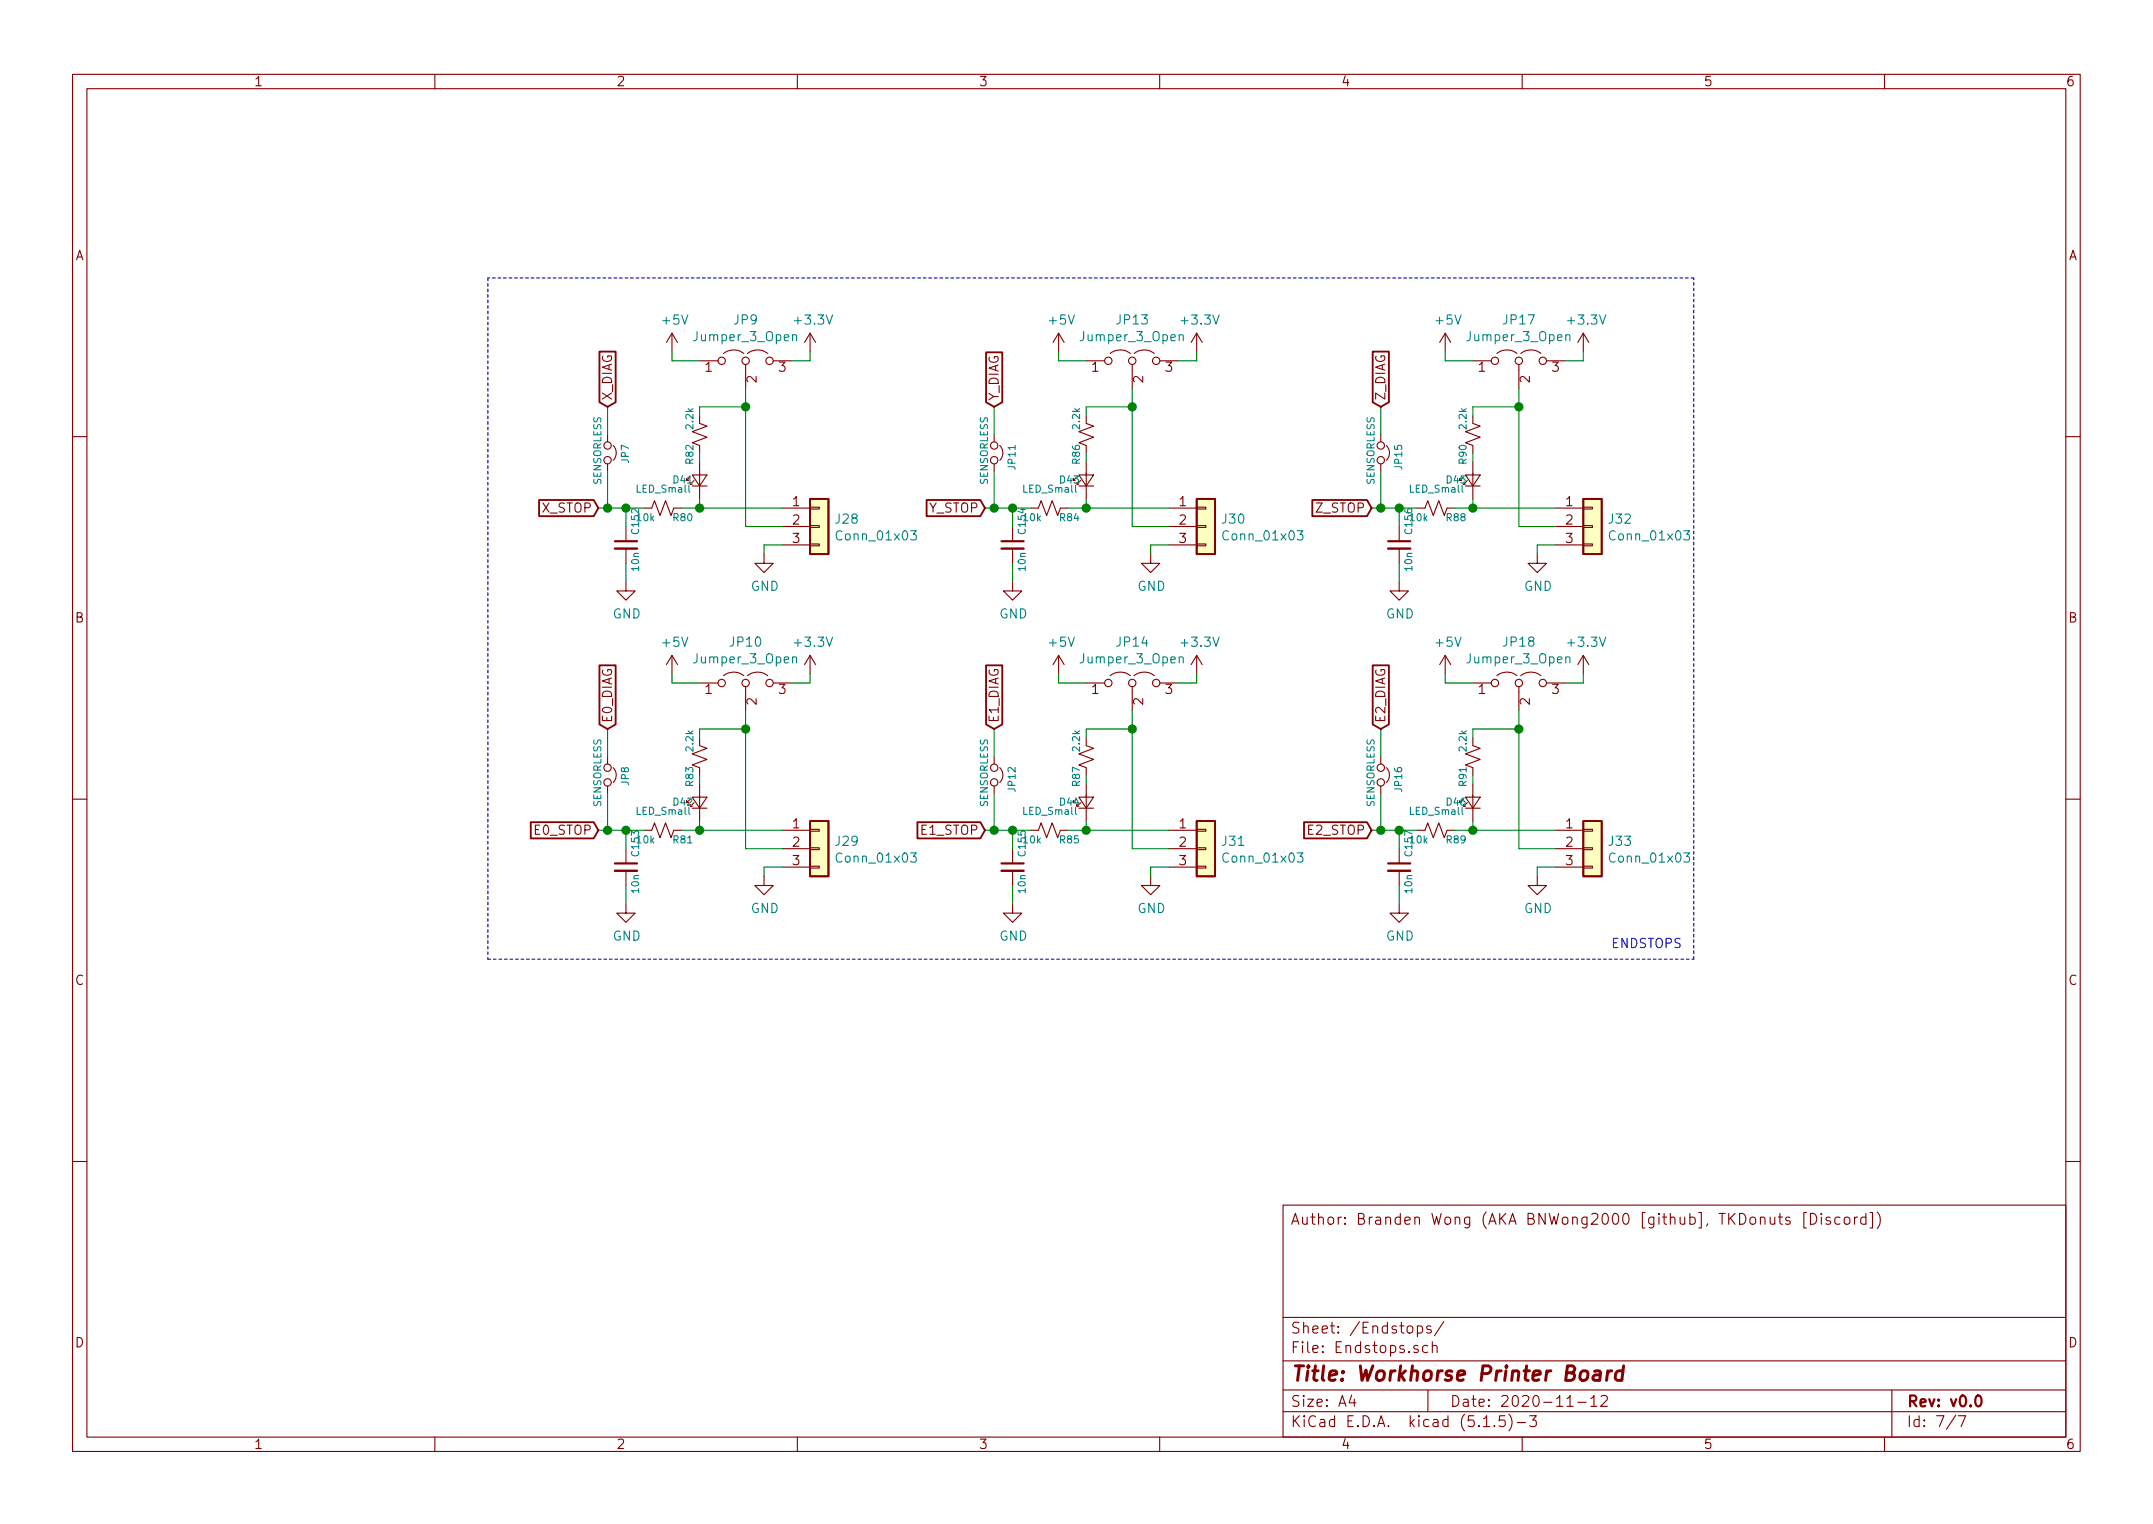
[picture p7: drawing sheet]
EESchema Schematic File Version 4
EELAYER 30 0
EELAYER END
$Descr A4 11693 8268
encoding utf-8
Sheet 7 7
Title "Workhorse Printer Board"
Date "2020-11-12"
Rev "v0.0"
Comp ""
Comment1 ""
Comment2 ""
Comment3 ""
Comment4 "Author: Branden Wong (AKA BNWong2000 [github], TKDonuts [Discord])"
$EndDescr
$Comp
L power:GND #PWR0159
U 1 1
P 4150 3000
F 0 "#PWR0159" H 4150 2750 50  0001 C CNN
F 1 "GND" H 4155 2827 50  0000 C CNN
F 2 "" H 4150 3000 50  0001 C CNN
F 3 "" H 4150 3000 50  0001 C CNN
	1    4150 3000
	1    0    0    -1  
$EndComp
$Comp
L power:+5V #PWR0157
U 1 1
P 3650 1900
F 0 "#PWR0157" H 3650 1750 50  0001 C CNN
F 1 "+5V" H 3665 2073 50  0000 C CNN
F 2 "" H 3650 1900 50  0001 C CNN
F 3 "" H 3650 1900 50  0001 C CNN
	1    3650 1900
	1    0    0    -1  
$EndComp
$Comp
L power:+3.3V #PWR0161
U 1 1
P 4400 1900
F 0 "#PWR0161" H 4400 1750 50  0001 C CNN
F 1 "+3.3V" H 4415 2073 50  0000 C CNN
F 2 "" H 4400 1900 50  0001 C CNN
F 3 "" H 4400 1900 50  0001 C CNN
	1    4400 1900
	1    0    0    -1  
$EndComp
$Comp
L Device:R_Small_US R80
U 1 1
P 3600 2750
F 0 "R80" V 3650 2800 39  0000 L CNN
F 1 "10k" V 3650 2600 39  0000 L CNN
F 2 "Resistor_SMD:R_0603_1608Metric_Pad1.05x0.95mm_HandSolder" H 3600 2750 50  0001 C CNN
F 3 "~" H 3600 2750 50  0001 C CNN
	1    3600 2750
	0    1    1    0   
$EndComp
$Comp
L Device:C_Small C152
U 1 1
P 3400 2950
F 0 "C152" V 3450 3000 39  0000 L CNN
F 1 "10n" V 3450 2800 39  0000 L CNN
F 2 "Capacitor_SMD:C_0603_1608Metric_Pad1.05x0.95mm_HandSolder" H 3400 2950 50  0001 C CNN
F 3 "~" H 3400 2950 50  0001 C CNN
	1    3400 2950
	1    0    0    -1  
$EndComp
$Comp
L Jumper:Jumper_3_Open JP9
U 1 1
P 4050 1950
F 0 "JP9" H 4050 2174 50  0000 C CNN
F 1 "Jumper_3_Open" H 4050 2083 50  0000 C CNN
F 2 "Connector_PinHeader_2.54mm:PinHeader_1x03_P2.54mm_Vertical" H 4050 1950 50  0001 C CNN
F 3 "~" H 4050 1950 50  0001 C CNN
	1    4050 1950
	1    0    0    -1  
$EndComp
$Comp
L Connector_Generic:Conn_01x03 J28
U 1 1
P 4450 2850
F 0 "J28" H 4530 2892 50  0000 L CNN
F 1 "Conn_01x03" H 4530 2801 50  0000 L CNN
F 2 "Connector_Molex:Molex_KK-254_AE-6410-03A_1x03_P2.54mm_Vertical" H 4450 2850 50  0001 C CNN
F 3 "~" H 4450 2850 50  0001 C CNN
	1    4450 2850
	1    0    0    -1  
$EndComp
Wire Wire Line
	3650 1900 3650 1950
Wire Wire Line
	3650 1950 3800 1950
Wire Wire Line
	4300 1950 4400 1950
Wire Wire Line
	4400 1950 4400 1900
Wire Wire Line
	4150 3000 4150 2950
Wire Wire Line
	4150 2950 4250 2950
Wire Wire Line
	3400 2850 3400 2750
Wire Wire Line
	3400 2750 3500 2750
$Comp
L Device:LED_Small D41
U 1 1
P 3800 2600
F 0 "D41" V 3800 2750 39  0000 R CNN
F 1 "LED_Small" V 3750 2950 39  0000 R CNN
F 2 "Diode_SMD:D_0603_1608Metric_Pad1.05x0.95mm_HandSolder" V 3800 2600 50  0001 C CNN
F 3 "~" V 3800 2600 50  0001 C CNN
	1    3800 2600
	0    -1   -1   0   
$EndComp
$Comp
L Device:R_Small_US R82
U 1 1
P 3800 2350
F 0 "R82" V 3850 2400 39  0000 L CNN
F 1 "2.2k" V 3850 2200 39  0000 L CNN
F 2 "Resistor_SMD:R_0603_1608Metric_Pad1.05x0.95mm_HandSolder" H 3800 2350 50  0001 C CNN
F 3 "~" H 3800 2350 50  0001 C CNN
	1    3800 2350
	-1   0    0    1   
$EndComp
Wire Wire Line
	3800 2450 3800 2500
Wire Wire Line
	3700 2750 3800 2750
Wire Wire Line
	3800 2750 3800 2700
Wire Wire Line
	3800 2250 3800 2200
Wire Wire Line
	3800 2200 4050 2200
Wire Wire Line
	4050 2200 4050 2100
Wire Wire Line
	4250 2850 4050 2850
Wire Wire Line
	4050 2850 4050 2200
Connection ~ 4050 2200
Wire Wire Line
	4250 2750 3800 2750
Connection ~ 3800 2750
$Comp
L power:GND #PWR0155
U 1 1
P 3400 3150
F 0 "#PWR0155" H 3400 2900 50  0001 C CNN
F 1 "GND" H 3405 2977 50  0000 C CNN
F 2 "" H 3400 3150 50  0001 C CNN
F 3 "" H 3400 3150 50  0001 C CNN
	1    3400 3150
	1    0    0    -1  
$EndComp
Wire Wire Line
	3400 3150 3400 3050
Text GLabel 3250 2750 0    50   Input ~ 0
X_STOP
Wire Wire Line
	3250 2750 3300 2750
Connection ~ 3400 2750
$Comp
L Device:Jumper_NC_Small JP7
U 1 1
P 3300 2450
F 0 "JP7" H 3250 2550 39  0000 L CNN
F 1 "SENSORLESS" H 3100 2400 39  0000 L CNN
F 2 "Connector_PinHeader_2.54mm:PinHeader_1x02_P2.54mm_Vertical" H 3300 2450 50  0001 C CNN
F 3 "~" H 3300 2450 50  0001 C CNN
	1    3300 2450
	0    1    1    0   
$EndComp
Wire Wire Line
	3300 2550 3300 2750
Connection ~ 3300 2750
Wire Wire Line
	3300 2750 3400 2750
Text GLabel 3300 2200 1    50   Input ~ 0
X_DIAG
Wire Wire Line
	3300 2200 3300 2350
$Comp
L power:GND #PWR0167
U 1 1
P 6250 3000
F 0 "#PWR0167" H 6250 2750 50  0001 C CNN
F 1 "GND" H 6255 2827 50  0000 C CNN
F 2 "" H 6250 3000 50  0001 C CNN
F 3 "" H 6250 3000 50  0001 C CNN
	1    6250 3000
	1    0    0    -1  
$EndComp
$Comp
L power:+5V #PWR0165
U 1 1
P 5750 1900
F 0 "#PWR0165" H 5750 1750 50  0001 C CNN
F 1 "+5V" H 5765 2073 50  0000 C CNN
F 2 "" H 5750 1900 50  0001 C CNN
F 3 "" H 5750 1900 50  0001 C CNN
	1    5750 1900
	1    0    0    -1  
$EndComp
$Comp
L power:+3.3V #PWR0169
U 1 1
P 6500 1900
F 0 "#PWR0169" H 6500 1750 50  0001 C CNN
F 1 "+3.3V" H 6515 2073 50  0000 C CNN
F 2 "" H 6500 1900 50  0001 C CNN
F 3 "" H 6500 1900 50  0001 C CNN
	1    6500 1900
	1    0    0    -1  
$EndComp
$Comp
L Device:R_Small_US R84
U 1 1
P 5700 2750
F 0 "R84" V 5750 2800 39  0000 L CNN
F 1 "10k" V 5750 2600 39  0000 L CNN
F 2 "Resistor_SMD:R_0603_1608Metric_Pad1.05x0.95mm_HandSolder" H 5700 2750 50  0001 C CNN
F 3 "~" H 5700 2750 50  0001 C CNN
	1    5700 2750
	0    1    1    0   
$EndComp
$Comp
L Device:C_Small C154
U 1 1
P 5500 2950
F 0 "C154" V 5550 3000 39  0000 L CNN
F 1 "10n" V 5550 2800 39  0000 L CNN
F 2 "Capacitor_SMD:C_0603_1608Metric_Pad1.05x0.95mm_HandSolder" H 5500 2950 50  0001 C CNN
F 3 "~" H 5500 2950 50  0001 C CNN
	1    5500 2950
	1    0    0    -1  
$EndComp
$Comp
L Jumper:Jumper_3_Open JP13
U 1 1
P 6150 1950
F 0 "JP13" H 6150 2174 50  0000 C CNN
F 1 "Jumper_3_Open" H 6150 2083 50  0000 C CNN
F 2 "Connector_PinHeader_2.54mm:PinHeader_1x03_P2.54mm_Vertical" H 6150 1950 50  0001 C CNN
F 3 "~" H 6150 1950 50  0001 C CNN
	1    6150 1950
	1    0    0    -1  
$EndComp
$Comp
L Connector_Generic:Conn_01x03 J30
U 1 1
P 6550 2850
F 0 "J30" H 6630 2892 50  0000 L CNN
F 1 "Conn_01x03" H 6630 2801 50  0000 L CNN
F 2 "Connector_Molex:Molex_KK-254_AE-6410-03A_1x03_P2.54mm_Vertical" H 6550 2850 50  0001 C CNN
F 3 "~" H 6550 2850 50  0001 C CNN
	1    6550 2850
	1    0    0    -1  
$EndComp
Wire Wire Line
	5750 1900 5750 1950
Wire Wire Line
	5750 1950 5900 1950
Wire Wire Line
	6400 1950 6500 1950
Wire Wire Line
	6500 1950 6500 1900
Wire Wire Line
	6250 3000 6250 2950
Wire Wire Line
	6250 2950 6350 2950
Wire Wire Line
	5500 2850 5500 2750
Wire Wire Line
	5500 2750 5600 2750
$Comp
L Device:LED_Small D43
U 1 1
P 5900 2600
F 0 "D43" V 5900 2750 39  0000 R CNN
F 1 "LED_Small" V 5850 2950 39  0000 R CNN
F 2 "Diode_SMD:D_0603_1608Metric_Pad1.05x0.95mm_HandSolder" V 5900 2600 50  0001 C CNN
F 3 "~" V 5900 2600 50  0001 C CNN
	1    5900 2600
	0    -1   -1   0   
$EndComp
$Comp
L Device:R_Small_US R86
U 1 1
P 5900 2350
F 0 "R86" V 5950 2400 39  0000 L CNN
F 1 "2.2k" V 5950 2200 39  0000 L CNN
F 2 "Resistor_SMD:R_0603_1608Metric_Pad1.05x0.95mm_HandSolder" H 5900 2350 50  0001 C CNN
F 3 "~" H 5900 2350 50  0001 C CNN
	1    5900 2350
	-1   0    0    1   
$EndComp
Wire Wire Line
	5900 2450 5900 2500
Wire Wire Line
	5800 2750 5900 2750
Wire Wire Line
	5900 2750 5900 2700
Wire Wire Line
	5900 2250 5900 2200
Wire Wire Line
	5900 2200 6150 2200
Wire Wire Line
	6150 2200 6150 2100
Wire Wire Line
	6350 2850 6150 2850
Wire Wire Line
	6150 2850 6150 2200
Connection ~ 6150 2200
Wire Wire Line
	6350 2750 5900 2750
Connection ~ 5900 2750
$Comp
L power:GND #PWR0163
U 1 1
P 5500 3150
F 0 "#PWR0163" H 5500 2900 50  0001 C CNN
F 1 "GND" H 5505 2977 50  0000 C CNN
F 2 "" H 5500 3150 50  0001 C CNN
F 3 "" H 5500 3150 50  0001 C CNN
	1    5500 3150
	1    0    0    -1  
$EndComp
Wire Wire Line
	5500 3150 5500 3050
Text GLabel 5350 2750 0    50   Input ~ 0
Y_STOP
Wire Wire Line
	5350 2750 5400 2750
Connection ~ 5500 2750
$Comp
L Device:Jumper_NC_Small JP11
U 1 1
P 5400 2450
F 0 "JP11" H 5350 2550 39  0000 L CNN
F 1 "SENSORLESS" H 5200 2400 39  0000 L CNN
F 2 "Connector_PinHeader_2.54mm:PinHeader_1x02_P2.54mm_Vertical" H 5400 2450 50  0001 C CNN
F 3 "~" H 5400 2450 50  0001 C CNN
	1    5400 2450
	0    1    1    0   
$EndComp
Wire Wire Line
	5400 2550 5400 2750
Connection ~ 5400 2750
Wire Wire Line
	5400 2750 5500 2750
Text GLabel 5400 2200 1    50   Input ~ 0
Y_DIAG
Wire Wire Line
	5400 2200 5400 2350
$Comp
L power:GND #PWR0175
U 1 1
P 8350 3000
F 0 "#PWR0175" H 8350 2750 50  0001 C CNN
F 1 "GND" H 8355 2827 50  0000 C CNN
F 2 "" H 8350 3000 50  0001 C CNN
F 3 "" H 8350 3000 50  0001 C CNN
	1    8350 3000
	1    0    0    -1  
$EndComp
$Comp
L power:+5V #PWR0173
U 1 1
P 7850 1900
F 0 "#PWR0173" H 7850 1750 50  0001 C CNN
F 1 "+5V" H 7865 2073 50  0000 C CNN
F 2 "" H 7850 1900 50  0001 C CNN
F 3 "" H 7850 1900 50  0001 C CNN
	1    7850 1900
	1    0    0    -1  
$EndComp
$Comp
L power:+3.3V #PWR0177
U 1 1
P 8600 1900
F 0 "#PWR0177" H 8600 1750 50  0001 C CNN
F 1 "+3.3V" H 8615 2073 50  0000 C CNN
F 2 "" H 8600 1900 50  0001 C CNN
F 3 "" H 8600 1900 50  0001 C CNN
	1    8600 1900
	1    0    0    -1  
$EndComp
$Comp
L Device:R_Small_US R88
U 1 1
P 7800 2750
F 0 "R88" V 7850 2800 39  0000 L CNN
F 1 "10k" V 7850 2600 39  0000 L CNN
F 2 "Resistor_SMD:R_0603_1608Metric_Pad1.05x0.95mm_HandSolder" H 7800 2750 50  0001 C CNN
F 3 "~" H 7800 2750 50  0001 C CNN
	1    7800 2750
	0    1    1    0   
$EndComp
$Comp
L Device:C_Small C156
U 1 1
P 7600 2950
F 0 "C156" V 7650 3000 39  0000 L CNN
F 1 "10n" V 7650 2800 39  0000 L CNN
F 2 "Capacitor_SMD:C_0603_1608Metric_Pad1.05x0.95mm_HandSolder" H 7600 2950 50  0001 C CNN
F 3 "~" H 7600 2950 50  0001 C CNN
	1    7600 2950
	1    0    0    -1  
$EndComp
$Comp
L Jumper:Jumper_3_Open JP17
U 1 1
P 8250 1950
F 0 "JP17" H 8250 2174 50  0000 C CNN
F 1 "Jumper_3_Open" H 8250 2083 50  0000 C CNN
F 2 "Connector_PinHeader_2.54mm:PinHeader_1x03_P2.54mm_Vertical" H 8250 1950 50  0001 C CNN
F 3 "~" H 8250 1950 50  0001 C CNN
	1    8250 1950
	1    0    0    -1  
$EndComp
$Comp
L Connector_Generic:Conn_01x03 J32
U 1 1
P 8650 2850
F 0 "J32" H 8730 2892 50  0000 L CNN
F 1 "Conn_01x03" H 8730 2801 50  0000 L CNN
F 2 "Connector_Molex:Molex_KK-254_AE-6410-03A_1x03_P2.54mm_Vertical" H 8650 2850 50  0001 C CNN
F 3 "~" H 8650 2850 50  0001 C CNN
	1    8650 2850
	1    0    0    -1  
$EndComp
Wire Wire Line
	7850 1900 7850 1950
Wire Wire Line
	7850 1950 8000 1950
Wire Wire Line
	8500 1950 8600 1950
Wire Wire Line
	8600 1950 8600 1900
Wire Wire Line
	8350 3000 8350 2950
Wire Wire Line
	8350 2950 8450 2950
Wire Wire Line
	7600 2850 7600 2750
Wire Wire Line
	7600 2750 7700 2750
$Comp
L Device:LED_Small D45
U 1 1
P 8000 2600
F 0 "D45" V 8000 2750 39  0000 R CNN
F 1 "LED_Small" V 7950 2950 39  0000 R CNN
F 2 "Diode_SMD:D_0603_1608Metric_Pad1.05x0.95mm_HandSolder" V 8000 2600 50  0001 C CNN
F 3 "~" V 8000 2600 50  0001 C CNN
	1    8000 2600
	0    -1   -1   0   
$EndComp
$Comp
L Device:R_Small_US R90
U 1 1
P 8000 2350
F 0 "R90" V 8050 2400 39  0000 L CNN
F 1 "2.2k" V 8050 2200 39  0000 L CNN
F 2 "Resistor_SMD:R_0603_1608Metric_Pad1.05x0.95mm_HandSolder" H 8000 2350 50  0001 C CNN
F 3 "~" H 8000 2350 50  0001 C CNN
	1    8000 2350
	-1   0    0    1   
$EndComp
Wire Wire Line
	8000 2450 8000 2500
Wire Wire Line
	7900 2750 8000 2750
Wire Wire Line
	8000 2750 8000 2700
Wire Wire Line
	8000 2250 8000 2200
Wire Wire Line
	8000 2200 8250 2200
Wire Wire Line
	8250 2200 8250 2100
Wire Wire Line
	8450 2850 8250 2850
Wire Wire Line
	8250 2850 8250 2200
Connection ~ 8250 2200
Wire Wire Line
	8450 2750 8000 2750
Connection ~ 8000 2750
$Comp
L power:GND #PWR0171
U 1 1
P 7600 3150
F 0 "#PWR0171" H 7600 2900 50  0001 C CNN
F 1 "GND" H 7605 2977 50  0000 C CNN
F 2 "" H 7600 3150 50  0001 C CNN
F 3 "" H 7600 3150 50  0001 C CNN
	1    7600 3150
	1    0    0    -1  
$EndComp
Wire Wire Line
	7600 3150 7600 3050
Text GLabel 7450 2750 0    50   Input ~ 0
Z_STOP
Wire Wire Line
	7450 2750 7500 2750
Connection ~ 7600 2750
$Comp
L Device:Jumper_NC_Small JP15
U 1 1
P 7500 2450
F 0 "JP15" H 7450 2550 39  0000 L CNN
F 1 "SENSORLESS" H 7300 2400 39  0000 L CNN
F 2 "Connector_PinHeader_2.54mm:PinHeader_1x02_P2.54mm_Vertical" H 7500 2450 50  0001 C CNN
F 3 "~" H 7500 2450 50  0001 C CNN
	1    7500 2450
	0    1    1    0   
$EndComp
Wire Wire Line
	7500 2550 7500 2750
Connection ~ 7500 2750
Wire Wire Line
	7500 2750 7600 2750
Text GLabel 7500 2200 1    50   Input ~ 0
Z_DIAG
Wire Wire Line
	7500 2200 7500 2350
$Comp
L power:GND #PWR0160
U 1 1
P 4150 4750
F 0 "#PWR0160" H 4150 4500 50  0001 C CNN
F 1 "GND" H 4155 4577 50  0000 C CNN
F 2 "" H 4150 4750 50  0001 C CNN
F 3 "" H 4150 4750 50  0001 C CNN
	1    4150 4750
	1    0    0    -1  
$EndComp
$Comp
L power:+5V #PWR0158
U 1 1
P 3650 3650
F 0 "#PWR0158" H 3650 3500 50  0001 C CNN
F 1 "+5V" H 3665 3823 50  0000 C CNN
F 2 "" H 3650 3650 50  0001 C CNN
F 3 "" H 3650 3650 50  0001 C CNN
	1    3650 3650
	1    0    0    -1  
$EndComp
$Comp
L power:+3.3V #PWR0162
U 1 1
P 4400 3650
F 0 "#PWR0162" H 4400 3500 50  0001 C CNN
F 1 "+3.3V" H 4415 3823 50  0000 C CNN
F 2 "" H 4400 3650 50  0001 C CNN
F 3 "" H 4400 3650 50  0001 C CNN
	1    4400 3650
	1    0    0    -1  
$EndComp
$Comp
L Device:R_Small_US R81
U 1 1
P 3600 4500
F 0 "R81" V 3650 4550 39  0000 L CNN
F 1 "10k" V 3650 4350 39  0000 L CNN
F 2 "Resistor_SMD:R_0603_1608Metric_Pad1.05x0.95mm_HandSolder" H 3600 4500 50  0001 C CNN
F 3 "~" H 3600 4500 50  0001 C CNN
	1    3600 4500
	0    1    1    0   
$EndComp
$Comp
L Device:C_Small C153
U 1 1
P 3400 4700
F 0 "C153" V 3450 4750 39  0000 L CNN
F 1 "10n" V 3450 4550 39  0000 L CNN
F 2 "Capacitor_SMD:C_0603_1608Metric_Pad1.05x0.95mm_HandSolder" H 3400 4700 50  0001 C CNN
F 3 "~" H 3400 4700 50  0001 C CNN
	1    3400 4700
	1    0    0    -1  
$EndComp
$Comp
L Jumper:Jumper_3_Open JP10
U 1 1
P 4050 3700
F 0 "JP10" H 4050 3924 50  0000 C CNN
F 1 "Jumper_3_Open" H 4050 3833 50  0000 C CNN
F 2 "Connector_PinHeader_2.54mm:PinHeader_1x03_P2.54mm_Vertical" H 4050 3700 50  0001 C CNN
F 3 "~" H 4050 3700 50  0001 C CNN
	1    4050 3700
	1    0    0    -1  
$EndComp
$Comp
L Connector_Generic:Conn_01x03 J29
U 1 1
P 4450 4600
F 0 "J29" H 4530 4642 50  0000 L CNN
F 1 "Conn_01x03" H 4530 4551 50  0000 L CNN
F 2 "Connector_Molex:Molex_KK-254_AE-6410-03A_1x03_P2.54mm_Vertical" H 4450 4600 50  0001 C CNN
F 3 "~" H 4450 4600 50  0001 C CNN
	1    4450 4600
	1    0    0    -1  
$EndComp
Wire Wire Line
	3650 3650 3650 3700
Wire Wire Line
	3650 3700 3800 3700
Wire Wire Line
	4300 3700 4400 3700
Wire Wire Line
	4400 3700 4400 3650
Wire Wire Line
	4150 4750 4150 4700
Wire Wire Line
	4150 4700 4250 4700
Wire Wire Line
	3400 4600 3400 4500
Wire Wire Line
	3400 4500 3500 4500
$Comp
L Device:LED_Small D42
U 1 1
P 3800 4350
F 0 "D42" V 3800 4500 39  0000 R CNN
F 1 "LED_Small" V 3750 4700 39  0000 R CNN
F 2 "Diode_SMD:D_0603_1608Metric_Pad1.05x0.95mm_HandSolder" V 3800 4350 50  0001 C CNN
F 3 "~" V 3800 4350 50  0001 C CNN
	1    3800 4350
	0    -1   -1   0   
$EndComp
$Comp
L Device:R_Small_US R83
U 1 1
P 3800 4100
F 0 "R83" V 3850 4150 39  0000 L CNN
F 1 "2.2k" V 3850 3950 39  0000 L CNN
F 2 "Resistor_SMD:R_0603_1608Metric_Pad1.05x0.95mm_HandSolder" H 3800 4100 50  0001 C CNN
F 3 "~" H 3800 4100 50  0001 C CNN
	1    3800 4100
	-1   0    0    1   
$EndComp
Wire Wire Line
	3800 4200 3800 4250
Wire Wire Line
	3700 4500 3800 4500
Wire Wire Line
	3800 4500 3800 4450
Wire Wire Line
	3800 4000 3800 3950
Wire Wire Line
	3800 3950 4050 3950
Wire Wire Line
	4050 3950 4050 3850
Wire Wire Line
	4250 4600 4050 4600
Wire Wire Line
	4050 4600 4050 3950
Connection ~ 4050 3950
Wire Wire Line
	4250 4500 3800 4500
Connection ~ 3800 4500
$Comp
L power:GND #PWR0156
U 1 1
P 3400 4900
F 0 "#PWR0156" H 3400 4650 50  0001 C CNN
F 1 "GND" H 3405 4727 50  0000 C CNN
F 2 "" H 3400 4900 50  0001 C CNN
F 3 "" H 3400 4900 50  0001 C CNN
	1    3400 4900
	1    0    0    -1  
$EndComp
Wire Wire Line
	3400 4900 3400 4800
Text GLabel 3250 4500 0    50   Input ~ 0
E0_STOP
Wire Wire Line
	3250 4500 3300 4500
Connection ~ 3400 4500
$Comp
L Device:Jumper_NC_Small JP8
U 1 1
P 3300 4200
F 0 "JP8" H 3250 4300 39  0000 L CNN
F 1 "SENSORLESS" H 3100 4150 39  0000 L CNN
F 2 "Connector_PinHeader_2.54mm:PinHeader_1x02_P2.54mm_Vertical" H 3300 4200 50  0001 C CNN
F 3 "~" H 3300 4200 50  0001 C CNN
	1    3300 4200
	0    1    1    0   
$EndComp
Wire Wire Line
	3300 4300 3300 4500
Connection ~ 3300 4500
Wire Wire Line
	3300 4500 3400 4500
Text GLabel 3300 3950 1    50   Input ~ 0
E0_DIAG
Wire Wire Line
	3300 3950 3300 4100
$Comp
L power:GND #PWR0168
U 1 1
P 6250 4750
F 0 "#PWR0168" H 6250 4500 50  0001 C CNN
F 1 "GND" H 6255 4577 50  0000 C CNN
F 2 "" H 6250 4750 50  0001 C CNN
F 3 "" H 6250 4750 50  0001 C CNN
	1    6250 4750
	1    0    0    -1  
$EndComp
$Comp
L power:+5V #PWR0166
U 1 1
P 5750 3650
F 0 "#PWR0166" H 5750 3500 50  0001 C CNN
F 1 "+5V" H 5765 3823 50  0000 C CNN
F 2 "" H 5750 3650 50  0001 C CNN
F 3 "" H 5750 3650 50  0001 C CNN
	1    5750 3650
	1    0    0    -1  
$EndComp
$Comp
L power:+3.3V #PWR0170
U 1 1
P 6500 3650
F 0 "#PWR0170" H 6500 3500 50  0001 C CNN
F 1 "+3.3V" H 6515 3823 50  0000 C CNN
F 2 "" H 6500 3650 50  0001 C CNN
F 3 "" H 6500 3650 50  0001 C CNN
	1    6500 3650
	1    0    0    -1  
$EndComp
$Comp
L Device:R_Small_US R85
U 1 1
P 5700 4500
F 0 "R85" V 5750 4550 39  0000 L CNN
F 1 "10k" V 5750 4350 39  0000 L CNN
F 2 "Resistor_SMD:R_0603_1608Metric_Pad1.05x0.95mm_HandSolder" H 5700 4500 50  0001 C CNN
F 3 "~" H 5700 4500 50  0001 C CNN
	1    5700 4500
	0    1    1    0   
$EndComp
$Comp
L Device:C_Small C155
U 1 1
P 5500 4700
F 0 "C155" V 5550 4750 39  0000 L CNN
F 1 "10n" V 5550 4550 39  0000 L CNN
F 2 "Capacitor_SMD:C_0603_1608Metric_Pad1.05x0.95mm_HandSolder" H 5500 4700 50  0001 C CNN
F 3 "~" H 5500 4700 50  0001 C CNN
	1    5500 4700
	1    0    0    -1  
$EndComp
$Comp
L Jumper:Jumper_3_Open JP14
U 1 1
P 6150 3700
F 0 "JP14" H 6150 3924 50  0000 C CNN
F 1 "Jumper_3_Open" H 6150 3833 50  0000 C CNN
F 2 "Connector_PinHeader_2.54mm:PinHeader_1x03_P2.54mm_Vertical" H 6150 3700 50  0001 C CNN
F 3 "~" H 6150 3700 50  0001 C CNN
	1    6150 3700
	1    0    0    -1  
$EndComp
$Comp
L Connector_Generic:Conn_01x03 J31
U 1 1
P 6550 4600
F 0 "J31" H 6630 4642 50  0000 L CNN
F 1 "Conn_01x03" H 6630 4551 50  0000 L CNN
F 2 "Connector_Molex:Molex_KK-254_AE-6410-03A_1x03_P2.54mm_Vertical" H 6550 4600 50  0001 C CNN
F 3 "~" H 6550 4600 50  0001 C CNN
	1    6550 4600
	1    0    0    -1  
$EndComp
Wire Wire Line
	5750 3650 5750 3700
Wire Wire Line
	5750 3700 5900 3700
Wire Wire Line
	6400 3700 6500 3700
Wire Wire Line
	6500 3700 6500 3650
Wire Wire Line
	6250 4750 6250 4700
Wire Wire Line
	6250 4700 6350 4700
Wire Wire Line
	5500 4600 5500 4500
Wire Wire Line
	5500 4500 5600 4500
$Comp
L Device:LED_Small D44
U 1 1
P 5900 4350
F 0 "D44" V 5900 4500 39  0000 R CNN
F 1 "LED_Small" V 5850 4700 39  0000 R CNN
F 2 "Diode_SMD:D_0603_1608Metric_Pad1.05x0.95mm_HandSolder" V 5900 4350 50  0001 C CNN
F 3 "~" V 5900 4350 50  0001 C CNN
	1    5900 4350
	0    -1   -1   0   
$EndComp
$Comp
L Device:R_Small_US R87
U 1 1
P 5900 4100
F 0 "R87" V 5950 4150 39  0000 L CNN
F 1 "2.2k" V 5950 3950 39  0000 L CNN
F 2 "Resistor_SMD:R_0603_1608Metric_Pad1.05x0.95mm_HandSolder" H 5900 4100 50  0001 C CNN
F 3 "~" H 5900 4100 50  0001 C CNN
	1    5900 4100
	-1   0    0    1   
$EndComp
Wire Wire Line
	5900 4200 5900 4250
Wire Wire Line
	5800 4500 5900 4500
Wire Wire Line
	5900 4500 5900 4450
Wire Wire Line
	5900 4000 5900 3950
Wire Wire Line
	5900 3950 6150 3950
Wire Wire Line
	6150 3950 6150 3850
Wire Wire Line
	6350 4600 6150 4600
Wire Wire Line
	6150 4600 6150 3950
Connection ~ 6150 3950
Wire Wire Line
	6350 4500 5900 4500
Connection ~ 5900 4500
$Comp
L power:GND #PWR0164
U 1 1
P 5500 4900
F 0 "#PWR0164" H 5500 4650 50  0001 C CNN
F 1 "GND" H 5505 4727 50  0000 C CNN
F 2 "" H 5500 4900 50  0001 C CNN
F 3 "" H 5500 4900 50  0001 C CNN
	1    5500 4900
	1    0    0    -1  
$EndComp
Wire Wire Line
	5500 4900 5500 4800
Text GLabel 5350 4500 0    50   Input ~ 0
E1_STOP
Wire Wire Line
	5350 4500 5400 4500
Connection ~ 5500 4500
$Comp
L Device:Jumper_NC_Small JP12
U 1 1
P 5400 4200
F 0 "JP12" H 5350 4300 39  0000 L CNN
F 1 "SENSORLESS" H 5200 4150 39  0000 L CNN
F 2 "Connector_PinHeader_2.54mm:PinHeader_1x02_P2.54mm_Vertical" H 5400 4200 50  0001 C CNN
F 3 "~" H 5400 4200 50  0001 C CNN
	1    5400 4200
	0    1    1    0   
$EndComp
Wire Wire Line
	5400 4300 5400 4500
Connection ~ 5400 4500
Wire Wire Line
	5400 4500 5500 4500
Text GLabel 5400 3950 1    50   Input ~ 0
E1_DIAG
Wire Wire Line
	5400 3950 5400 4100
$Comp
L power:GND #PWR0176
U 1 1
P 8350 4750
F 0 "#PWR0176" H 8350 4500 50  0001 C CNN
F 1 "GND" H 8355 4577 50  0000 C CNN
F 2 "" H 8350 4750 50  0001 C CNN
F 3 "" H 8350 4750 50  0001 C CNN
	1    8350 4750
	1    0    0    -1  
$EndComp
$Comp
L power:+5V #PWR0174
U 1 1
P 7850 3650
F 0 "#PWR0174" H 7850 3500 50  0001 C CNN
F 1 "+5V" H 7865 3823 50  0000 C CNN
F 2 "" H 7850 3650 50  0001 C CNN
F 3 "" H 7850 3650 50  0001 C CNN
	1    7850 3650
	1    0    0    -1  
$EndComp
$Comp
L power:+3.3V #PWR0178
U 1 1
P 8600 3650
F 0 "#PWR0178" H 8600 3500 50  0001 C CNN
F 1 "+3.3V" H 8615 3823 50  0000 C CNN
F 2 "" H 8600 3650 50  0001 C CNN
F 3 "" H 8600 3650 50  0001 C CNN
	1    8600 3650
	1    0    0    -1  
$EndComp
$Comp
L Device:R_Small_US R89
U 1 1
P 7800 4500
F 0 "R89" V 7850 4550 39  0000 L CNN
F 1 "10k" V 7850 4350 39  0000 L CNN
F 2 "Resistor_SMD:R_0603_1608Metric_Pad1.05x0.95mm_HandSolder" H 7800 4500 50  0001 C CNN
F 3 "~" H 7800 4500 50  0001 C CNN
	1    7800 4500
	0    1    1    0   
$EndComp
$Comp
L Device:C_Small C157
U 1 1
P 7600 4700
F 0 "C157" V 7650 4750 39  0000 L CNN
F 1 "10n" V 7650 4550 39  0000 L CNN
F 2 "Capacitor_SMD:C_0603_1608Metric_Pad1.05x0.95mm_HandSolder" H 7600 4700 50  0001 C CNN
F 3 "~" H 7600 4700 50  0001 C CNN
	1    7600 4700
	1    0    0    -1  
$EndComp
$Comp
L Jumper:Jumper_3_Open JP18
U 1 1
P 8250 3700
F 0 "JP18" H 8250 3924 50  0000 C CNN
F 1 "Jumper_3_Open" H 8250 3833 50  0000 C CNN
F 2 "Connector_PinHeader_2.54mm:PinHeader_1x03_P2.54mm_Vertical" H 8250 3700 50  0001 C CNN
F 3 "~" H 8250 3700 50  0001 C CNN
	1    8250 3700
	1    0    0    -1  
$EndComp
$Comp
L Connector_Generic:Conn_01x03 J33
U 1 1
P 8650 4600
F 0 "J33" H 8730 4642 50  0000 L CNN
F 1 "Conn_01x03" H 8730 4551 50  0000 L CNN
F 2 "Connector_Molex:Molex_KK-254_AE-6410-03A_1x03_P2.54mm_Vertical" H 8650 4600 50  0001 C CNN
F 3 "~" H 8650 4600 50  0001 C CNN
	1    8650 4600
	1    0    0    -1  
$EndComp
Wire Wire Line
	7850 3650 7850 3700
Wire Wire Line
	7850 3700 8000 3700
Wire Wire Line
	8500 3700 8600 3700
Wire Wire Line
	8600 3700 8600 3650
Wire Wire Line
	8350 4750 8350 4700
Wire Wire Line
	8350 4700 8450 4700
Wire Wire Line
	7600 4600 7600 4500
Wire Wire Line
	7600 4500 7700 4500
$Comp
L Device:LED_Small D46
U 1 1
P 8000 4350
F 0 "D46" V 8000 4500 39  0000 R CNN
F 1 "LED_Small" V 7950 4700 39  0000 R CNN
F 2 "Diode_SMD:D_0603_1608Metric_Pad1.05x0.95mm_HandSolder" V 8000 4350 50  0001 C CNN
F 3 "~" V 8000 4350 50  0001 C CNN
	1    8000 4350
	0    -1   -1   0   
$EndComp
$Comp
L Device:R_Small_US R91
U 1 1
P 8000 4100
F 0 "R91" V 8050 4150 39  0000 L CNN
F 1 "2.2k" V 8050 3950 39  0000 L CNN
F 2 "Resistor_SMD:R_0603_1608Metric_Pad1.05x0.95mm_HandSolder" H 8000 4100 50  0001 C CNN
F 3 "~" H 8000 4100 50  0001 C CNN
	1    8000 4100
	-1   0    0    1   
$EndComp
Wire Wire Line
	8000 4200 8000 4250
Wire Wire Line
	7900 4500 8000 4500
Wire Wire Line
	8000 4500 8000 4450
Wire Wire Line
	8000 4000 8000 3950
Wire Wire Line
	8000 3950 8250 3950
Wire Wire Line
	8250 3950 8250 3850
Wire Wire Line
	8450 4600 8250 4600
Wire Wire Line
	8250 4600 8250 3950
Connection ~ 8250 3950
Wire Wire Line
	8450 4500 8000 4500
Connection ~ 8000 4500
$Comp
L power:GND #PWR0172
U 1 1
P 7600 4900
F 0 "#PWR0172" H 7600 4650 50  0001 C CNN
F 1 "GND" H 7605 4727 50  0000 C CNN
F 2 "" H 7600 4900 50  0001 C CNN
F 3 "" H 7600 4900 50  0001 C CNN
	1    7600 4900
	1    0    0    -1  
$EndComp
Wire Wire Line
	7600 4900 7600 4800
Text GLabel 7450 4500 0    50   Input ~ 0
E2_STOP
Wire Wire Line
	7450 4500 7500 4500
Connection ~ 7600 4500
$Comp
L Device:Jumper_NC_Small JP16
U 1 1
P 7500 4200
F 0 "JP16" H 7450 4300 39  0000 L CNN
F 1 "SENSORLESS" H 7300 4150 39  0000 L CNN
F 2 "Connector_PinHeader_2.54mm:PinHeader_1x02_P2.54mm_Vertical" H 7500 4200 50  0001 C CNN
F 3 "~" H 7500 4200 50  0001 C CNN
	1    7500 4200
	0    1    1    0   
$EndComp
Wire Wire Line
	7500 4300 7500 4500
Connection ~ 7500 4500
Wire Wire Line
	7500 4500 7600 4500
Text GLabel 7500 3950 1    50   Input ~ 0
E2_DIAG
Wire Wire Line
	7500 3950 7500 4100
Wire Notes Line
	2650 1500 2650 5200
Wire Notes Line
	2650 5200 9200 5200
Wire Notes Line
	9200 5200 9200 1500
Wire Notes Line
	9200 1500 2650 1500
Text Notes 8750 5150 0    50   ~ 0
ENDSTOPS\n
$EndSCHEMATC
